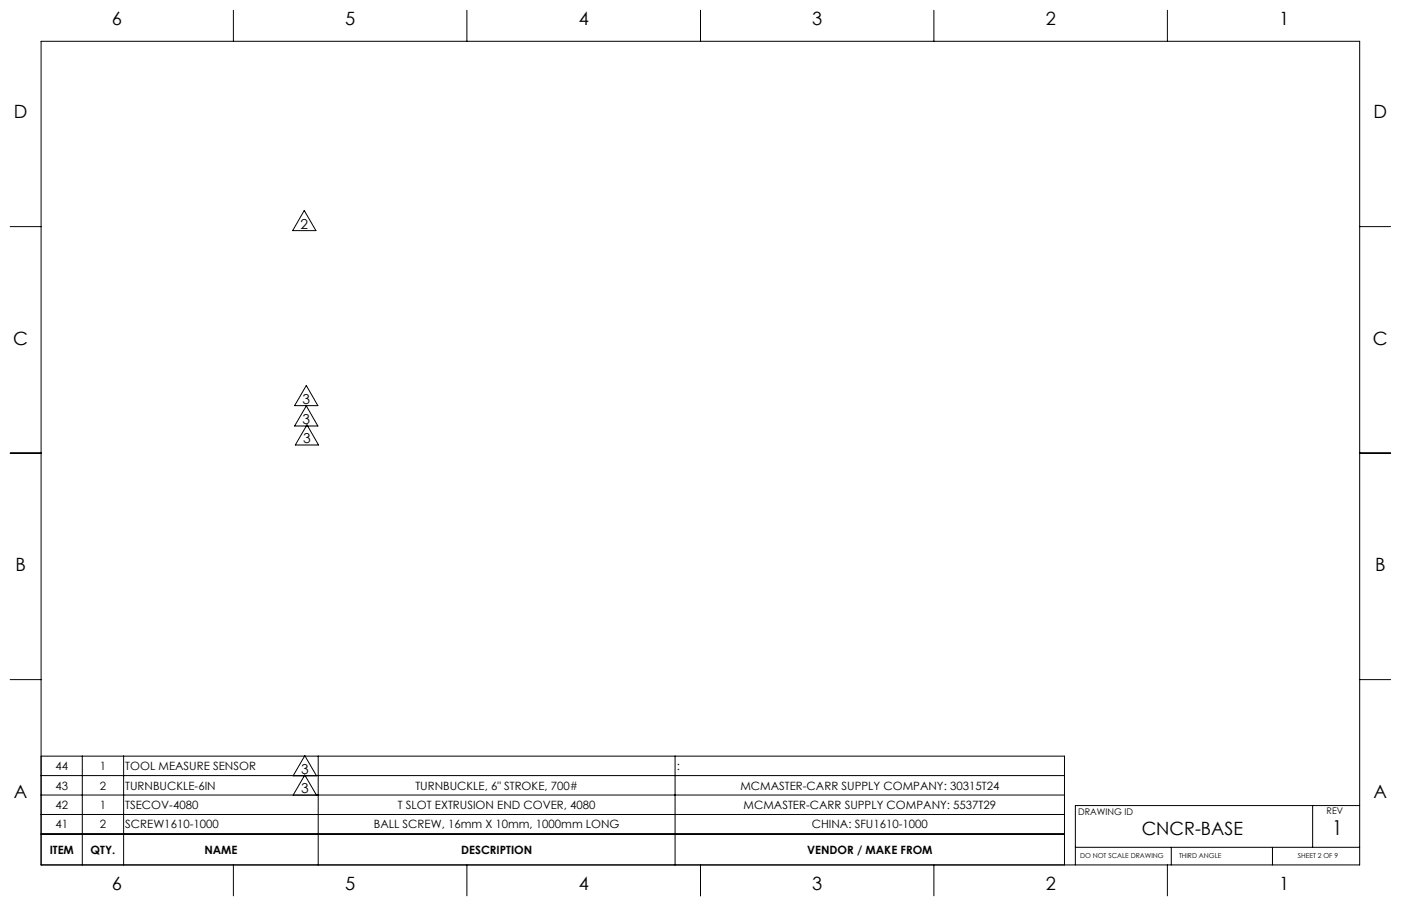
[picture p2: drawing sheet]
<svg xmlns="http://www.w3.org/2000/svg" width="432mm" height="279mm" viewBox="0 0 432 279" stroke-linecap="round" stroke-linejoin="round" font-family="sans-serif">
<g fill="none" stroke="#000" stroke-width=".31">
<path d="M12.7 12.7h406.4v254h-406.4zM71.9 3.2v9.5M143.9 3.2v9.5M215.9 3.2v9.5M287.8 3.2v9.5M359.8 3.2v9.5M3.1 69.9h9.6M93.8 64.9l3.6 6.2h-7.2zM419.1 69.9h9.5M94.4 118.9l3.6 6.2h-7.2zM3.1 139.7h9.6M94.4 125.2l3.6 6.2h-7.2z"/>
<path d="M94.6 131l3.6 6.2h-7.2zM419.1 139.7h9.5M3.1 209.6h9.6M419.1 209.6h9.5M12.7 233.2h315.4v33.5M12.7 239.2h315.4M25.4 233.2v33.5M38.1 233.2v33.5M93.9 233l3.6 6.3h-7.2zM98.1 233.2v33.5M208.1 233.2v33.5M12.7 257.2h315.4"/>
<path d="M12.7 245.2h315.4M12.7 251.2h315.4M90.3 245.2l3.6-6.2 3.6 6.2M404.6 248.4v12.9M419.1 248.4h-87.7v18.3M71.9 266.7v9.6M143.9 266.7v9.6M215.9 266.7v9.6M287.8 266.7v9.6M331.4 261.3h87.7M359.8 266.7v9.6M361 261.3v5.4"/>
<path d="M392.2 261.3v5.4"/>
</g>
<text font-size="6.3" x="410.5" y="257.6">1</text>
<g font-size="5.6">
<text x="34.4" y="7.9">6</text>
<text x="106.4" y="7.9">5</text>
<text x="178.4" y="7.9">4</text>
<text x="250.3" y="7.9">3</text>
<text x="322.3" y="7.9">2</text>
<text x="394.3" y="7.9">1</text>
<text x="4.2" y="36.4">D</text>
<text x="423.3" y="36.4">D</text>
<text x="4.1" y="106.3">C</text>
<text x="423.2" y="106.3">C</text>
<text x="4.7" y="176.1">B</text>
<text x="423.8" y="176.1">B</text>
<text x="4.3" y="246">A</text>
<text x="423.4" y="246">A</text>
<text x="351.9" y="257.6">CNCR-BASE</text>
<text x="34.4" y="274.6">6</text>
<text x="106.4" y="274.6">5</text>
<text x="178.4" y="274.6">4</text>
<text x="250.3" y="274.6">3</text>
<text x="322.3" y="274.6">2</text>
<text x="394.3" y="274.6">1</text>
</g>
<g font-size="4.2">
<text x="92.6" y="70.5">2</text>
<text x="93.3" y="124.5">3</text>
<text x="93.3" y="130.7">3</text>
<text x="93.5" y="136.6">3</text>
<text x="92.8" y="238.7">3</text>
<text x="92.8" y="244.6">3</text>
</g>
<g font-size="3.5">
<text x="17.1" y="237.5">44</text>
<text x="30.8" y="237.5">1</text>
<text x="38.6" y="237.5">TOOL MEASURE SENSOR</text>
<text x="208.6" y="237.5">:</text>
<text x="17.1" y="243.5">43</text>
<text x="30.8" y="243.5">2</text>
<text x="38.6" y="243.5">TURNBUCKLE-6IN</text>
<text x="128" y="243.5">TURNBUCKLE, 6&quot; STROKE, 700#</text>
<text x="228.2" y="243.5">MCMASTER-CARR SUPPLY COMPANY: 30315T24</text>
<text x="17.1" y="249.5">42</text>
<text x="30.8" y="249.5">1</text>
<text x="38.6" y="249.5">TSECOV-4080</text>
<text x="122.6" y="249.5">T SLOT EXTRUSION END COVER, 4080</text>
<text x="229.2" y="249.5">MCMASTER-CARR SUPPLY COMPANY: 5537T29</text>
<text x="17.1" y="255.5">41</text>
<text x="30.8" y="255.5">2</text>
<text x="38.6" y="255.5">SCREW1610-1000</text>
<text x="115.2" y="255.5">BALL SCREW, 16mm X 10mm, 1000mm LONG</text>
<text x="250.2" y="255.5">CHINA: SFU1610-1000</text>
<text x="15.3" y="263.3">ITEM</text>
<text x="27.9" y="263.3">QTY.</text>
<text x="63" y="263.3">NAME</text>
<text x="142.1" y="263.3">DESCRIPTION</text>
<text x="248.8" y="263.3">VENDOR / MAKE FROM</text>
</g>
<g font-size="2.8">
<text x="332.3" y="251.3">DRAWING ID</text>
<text x="408.9" y="251.1">REV</text>
</g>
<g font-size="2.1">
<text x="332.9" y="264.6">DO NOT SCALE DRAWING</text>
<text x="363.4" y="264.6">THIRD ANGLE</text>
<text x="400" y="264.6">SHEET 2 OF 9</text>
</g>
</svg>
